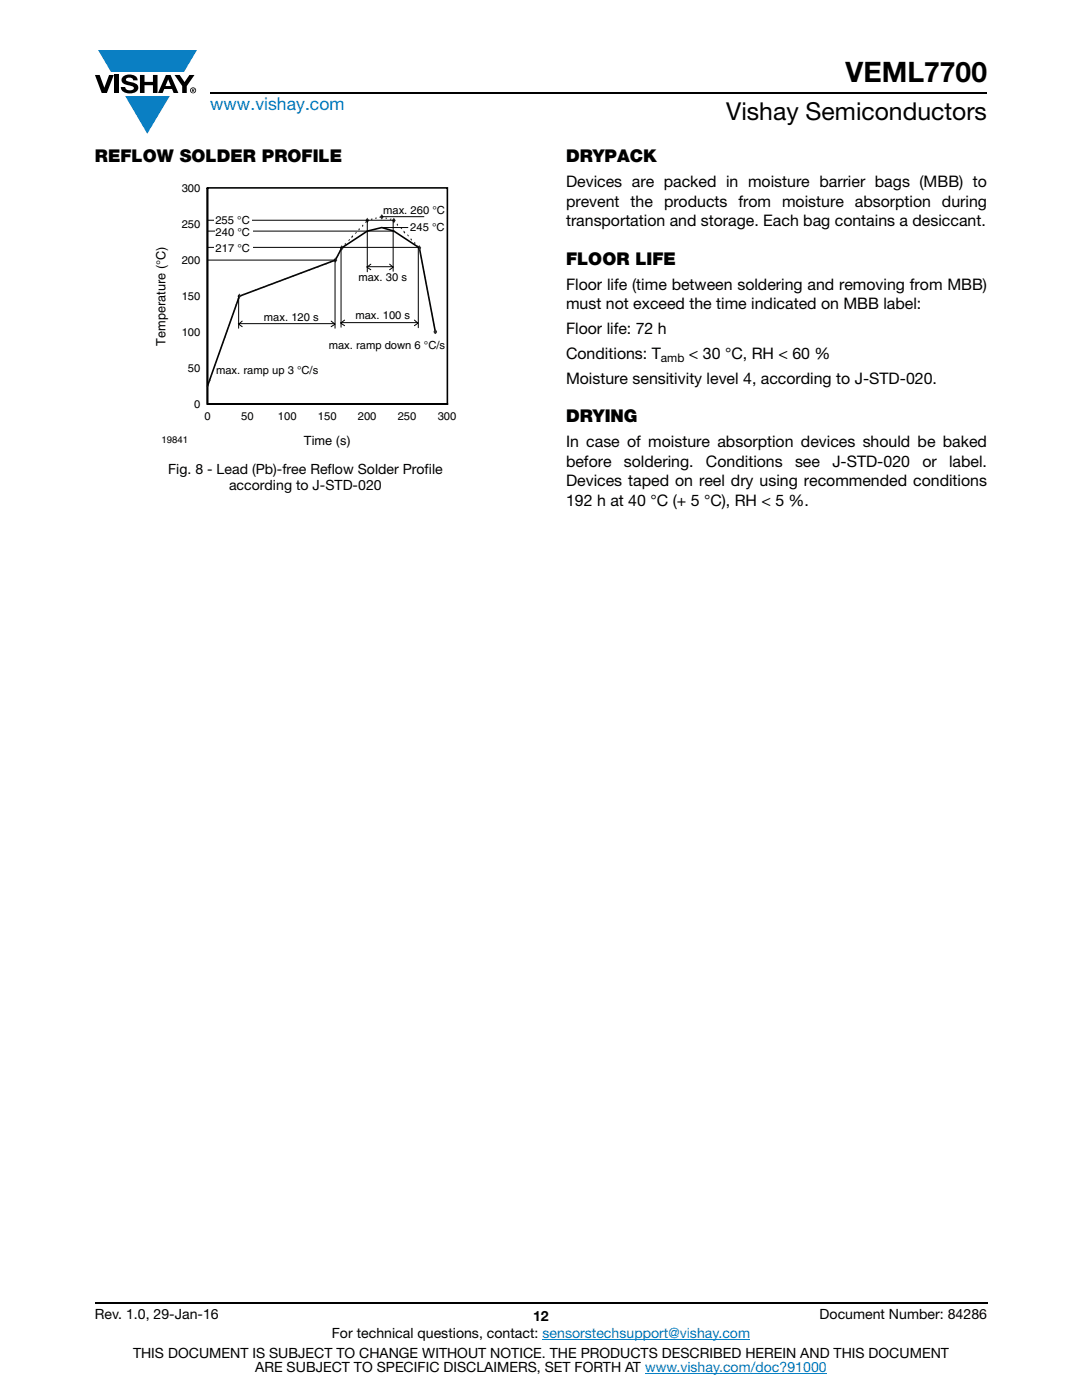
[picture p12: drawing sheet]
<svg xmlns="http://www.w3.org/2000/svg" width="216mm" height="279mm" viewBox="0 0 216 279" stroke-linecap="round" stroke-linejoin="round" font-family="sans-serif">
<g fill="#0a7fc3">
<path d="M19.6 10h19.7l-2.6 4.3h-1.1h-13.5z"/>
<path d="M25 19.2h8.9l-4.5 7.5z"/>
</g>
<g fill="#000">
<path d="M18.9 15h1l.9 2.5 1-2.5h.9l-1.4 3.6h-1zM22.9 15h.9v3.6h-.9zM24.6 15.3a2.1 2.1 0 0 1 2.8 .3l.1 .4h-.9a.79 .79 0 0 0-.7-.5 .79 .79 0 0 0-.8 .4l.3 .3 1 .2a1.08 1.08 0 0 1 1.2 1 1.08 1.08 0 0 1-1.1 1.2 1.73 1.73 0 0 1-2.4-1.2h.9a.96 .96 0 0 0 .8 .6 .96 .96 0 0 0 .9-.4 1.31 1.31 0 0 0-1.2-.6 1.03 1.03 0 0 1-1.1-.6 1.03 1.03 0 0 1 .2-1.1zM27.9 15h.9v1.3h1.7v-1.3h.9v3.6h-.9v-1.6h-1.7v1.6h-.9zM34.8 15h1.1l.9 1.4 1-1.4h1l-1.5 2.2v1.4h-.9v-1.4z"/>
<path d="M33.6 15.9l.5 1.3h-1.1zM33.1 15l-1.6 3.6h1l.3-.8h1.5l.3 .8h1l-1.6-3.6z"/>
<path d="M38.4 17.8h.2v.2h-.2zM38.3 17.7v.7h.1v-.3l.4 .3-.2-.3 .2-.2-.1-.2z"/>
<path d="M38.1 18a.46 .46 0 0 1 .9 0 .46 .46 0 0 1-.9 0zM37.9 18a.6 .6 0 0 0 1.2 0 .6 .6 0 0 0-1.2 0z"/>
</g>
<path d="M42 18.6h155M18.9 260h178.1" fill="none" stroke="#000" stroke-width=".36"/>
<path d="M108.2 267.3h41.5M128.7 274h36.3" fill="none" stroke="#007ec4" stroke-width=".2"/>
<path d="M30.8 36.4h60.3v53.1h-60.3z" fill="#fff"/>
<path d="M41.4 37.5h47.9v43.1h-47.9v-43.1v43.1h47.9M86.9 66.2l-3.2-16.7-5.1-3.4-2.4-.7-2.9 .7-5.1 3.4-1.3 2.4-19.1 7.2-6.4 18" fill="none" stroke="#000" stroke-width=".32"/>
<g fill="#052f17">
<path d="M41.5 76.9h.1l-.1 .4h-.2z" fill-rule="evenodd"/>
<path d="M41.8 75.9h.2l-.1 .3h-.2z" fill-rule="evenodd"/>
<path d="M42.2 74.7h.1l-.1 .3h-.1z" fill-rule="evenodd"/>
<path d="M43 72.5h.1l-.1 .4h-.2z" fill-rule="evenodd"/>
<path d="M43.7 70.4h.2l-.1 .3h-.2z" fill-rule="evenodd"/>
<path d="M44.1 69.3h.1l-.1 .4h-.2z" fill-rule="evenodd"/>
<path d="M44.5 68.1h.1l-.1 .4h-.1z" fill-rule="evenodd"/>
<path d="M44.9 67.1h.2l-.2 .3h-.2z" fill-rule="evenodd"/>
<path d="M45.2 66h.2l-.1 .3h-.2z" fill-rule="evenodd"/>
<path d="M45.6 64.9h.2l-.2 .4h-.1z" fill-rule="evenodd"/>
<path d="M46 63.8h.1l-.1 .4h-.1z" fill-rule="evenodd"/>
<path d="M46.3 62.8h.2l-.1 .3h-.1z" fill-rule="evenodd"/>
<path d="M46.8 61.7h.2l-.2 .3h-.2z" fill-rule="evenodd"/>
<path d="M47.1 60.5h.2l-.2 .4h-.1z" fill-rule="evenodd"/>
<path d="M47.5 59.4h.1l-.1 .4h-.1z" fill-rule="evenodd"/>
<path d="M47.6 59l.3-.1 .1 .2-.3 .1z" fill-rule="evenodd"/>
<path d="M48.5 58.7l.2-.1 .1 .2-.3 .1z" fill-rule="evenodd"/>
<path d="M50.1 58.1l.3-.1v.2l-.2 .1z" fill-rule="evenodd"/>
<path d="M50.9 57.8l.3-.1v.2l-.3 .1z" fill-rule="evenodd"/>
<path d="M51.7 57.5l.3-.1 .1 .2-.3 .1z" fill-rule="evenodd"/>
<path d="M52.6 57.2l.2-.1 .1 .2-.3 .1z" fill-rule="evenodd"/>
<path d="M53.3 56.9l.3-.1 .1 .2-.3 .1z" fill-rule="evenodd"/>
<path d="M54.2 56.6l.3-.1v.2l-.2 .1z" fill-rule="evenodd"/>
<path d="M55 56.3l.3-.1v.2l-.2 .1z" fill-rule="evenodd"/>
<path d="M55.8 56l.3-.1 .1 .2-.3 .1z" fill-rule="evenodd"/>
<path d="M56.7 55.7l.3-.1v.2l-.3 .1z" fill-rule="evenodd"/>
<path d="M57.4 55.4l.3-.1 .1 .2-.3 .1z" fill-rule="evenodd"/>
<path d="M58.3 55.1l.3-.1 .1 .2-.3 .1z" fill-rule="evenodd"/>
<path d="M59.1 54.7l.3-.1 .1 .2-.3 .2z" fill-rule="evenodd"/>
<path d="M59.9 54.4l.3-.1 .1 .2-.3 .1z" fill-rule="evenodd"/>
<path d="M60.8 54.1l.3-.1v.2l-.3 .1z" fill-rule="evenodd"/>
<path d="M61.5 53.8l.3-.1 .1 .2-.3 .1z" fill-rule="evenodd"/>
<path d="M62.4 53.5l.3-.1v.2l-.2 .1z" fill-rule="evenodd"/>
<path d="M63.2 53.2l.3-.1 .1 .2-.3 .1z" fill-rule="evenodd"/>
<path d="M64 52.9l.3-.1 .1 .2-.3 .1z" fill-rule="evenodd"/>
<path d="M64.9 52.6l.3-.1v.2l-.3 .1z" fill-rule="evenodd"/>
<path d="M65.7 52.3l.2-.1 .1 .2-.2 .1z" fill-rule="evenodd"/>
<path d="M66.5 52l.3-.1v.2l-.2 .1z" fill-rule="evenodd"/>
<path d="M67 51.8h.2l-.1 .3h-.2z" fill-rule="evenodd"/>
<path d="M67.5 50.7h.1l-.1 .4h-.2z" fill-rule="evenodd"/>
<path d="M67.9 49.7h.2l-.2 .4h-.1z" fill-rule="evenodd"/>
<path d="M68.1 49.4l.2-.2v.3l-.2 .2z" fill-rule="evenodd"/>
<path d="M68.8 48.7l.2-.2v.3l-.2 .2z" fill-rule="evenodd"/>
<path d="M69.7 47.7h.2l-.2 .4h-.2z" fill-rule="evenodd"/>
<path d="M70.4 46.9l.1 .3-.3 .3-.1-.3z" fill-rule="evenodd"/>
<path d="M71 46.3h.2l-.2 .3h-.2z" fill-rule="evenodd"/>
<path d="M71.5 45.7l.2-.2 .1 .3-.2 .2z" fill-rule="evenodd"/>
<path d="M72.2 45l.2-.2 .1 .3-.2 .2z" fill-rule="evenodd"/>
<path d="M72.9 44.3l.2-.2 .1 .2-.3 .2z" fill-rule="evenodd"/>
<path d="M73.1 43.9l.3-.1 .1 .2-.3 .1z" fill-rule="evenodd"/>
<path d="M74 43.7l.3-.1v.2l-.2 .1z" fill-rule="evenodd"/>
<path d="M74.8 43.5l.3-.1 .1 .2-.3 .1z" fill-rule="evenodd"/>
<path d="M75.7 43.3l.3-.1v.2l-.2 .1z" fill-rule="evenodd"/>
<path d="M76.1 43.2l.3 .1-.1 .2-.3-.1z" fill-rule="evenodd"/>
<path d="M77 43.4l.2 .1v.2l-.3-.1z" fill-rule="evenodd"/>
<path d="M77.8 43.7l.3-.1v.2l-.3 .1z" fill-rule="evenodd"/>
<path d="M78.5 43.9l.2 .2v.3l-.3-.2z" fill-rule="evenodd"/>
<path d="M79.2 44.6l.2 .2v.3l-.2-.2z" fill-rule="evenodd"/>
<path d="M79.9 45.4h.2l.2 .3h-.2z" fill-rule="evenodd"/>
<path d="M80.6 46l.3 .3-.1 .3-.3-.3z" fill-rule="evenodd"/>
<path d="M81.2 46.8h.2l.2 .3h-.2z" fill-rule="evenodd"/>
<path d="M82 47.5l.2 .2-.1 .4-.2-.3z" fill-rule="evenodd"/>
<path d="M82.7 48.3l.2 .2-.1 .3-.2-.2z" fill-rule="evenodd"/>
<path d="M83.3 49l.3 .2-.1 .2-.2-.2z" fill-rule="evenodd"/>
<path d="M83.6 49.4h.1l.1 .4h-.1z" fill-rule="evenodd"/>
<path d="M83.8 50.6h.2v.4h-.1z" fill-rule="evenodd"/>
<path d="M84 51.7h.2v.4h-.1z" fill-rule="evenodd"/>
<path d="M84.2 52.9h.2l.1 .4h-.2z" fill-rule="evenodd"/>
<path d="M84.5 54.1h.2v.3h-.1z" fill-rule="evenodd"/>
<path d="M84.7 55.3h.2l.1 .4h-.2z" fill-rule="evenodd"/>
<path d="M85 56.5h.1l.1 .4h-.2z" fill-rule="evenodd"/>
<path d="M85.2 57.7h.1l.1 .3h-.2z" fill-rule="evenodd"/>
<path d="M85.4 58.8h.1l.1 .4h-.2z" fill-rule="evenodd"/>
<path d="M85.6 60h.1l.1 .4h-.1z" fill-rule="evenodd"/>
<path d="M85.8 61.2h.1l.1 .3h-.1z" fill-rule="evenodd"/>
<path d="M86.1 62.4h.1l.1 .4h-.1z" fill-rule="evenodd"/>
<path d="M86.3 63.6h.1l.1 .4h-.1z" fill-rule="evenodd"/>
<path d="M86.5 64.7h.1l.1 .4h-.1z" fill-rule="evenodd"/>
<path d="M86.7 65.9h.2v.4h-.1z" fill-rule="evenodd"/>
</g>
<path d="M47.8 58.8l.2 .3-.2 .3-.3-.3z" fill="#2b2e30"/>
<path d="M48 59.1l-.2-.3-.2 .3 .2 .3" fill="none" stroke="#2b2e30" stroke-width=".27"/>
<path d="M66.9 51.6l.2 .3-.2 .3-.2-.3z" fill-rule="evenodd" fill="#2b2e30"/>
<path d="M66.9 51.6l.2 .3-.2 .3-.2-.3z" fill="none" stroke="#2b2e30" stroke-width=".27"/>
<path d="M68.2 49.2l.2 .3-.2 .3-.2-.3z" fill-rule="evenodd" fill="#2b2e30"/>
<path d="M68.2 49.2l.2 .3-.2 .3-.2-.3z" fill="none" stroke="#2b2e30" stroke-width=".27"/>
<path d="M73.3 43.7l.2 .3-.2 .3-.2-.3z" fill-rule="evenodd" fill="#2b2e30"/>
<path d="M73.3 43.7l.2 .3-.2 .3-.2-.3z" fill="none" stroke="#2b2e30" stroke-width=".27"/>
<path d="M76.2 43l.2 .3-.2 .3-.2-.3z" fill-rule="evenodd" fill="#2b2e30"/>
<path d="M76.2 43l.2 .3-.2 .3-.2-.3z" fill="none" stroke="#2b2e30" stroke-width=".27"/>
<path d="M78.6 43.7l.2 .3-.2 .3-.2-.3z" fill-rule="evenodd" fill="#2b2e30"/>
<path d="M78.6 43.7l.2 .3-.2 .3-.2-.3z" fill="none" stroke="#2b2e30" stroke-width=".27"/>
<path d="M83.7 49.2l.2 .3-.2 .3-.2-.3z" fill-rule="evenodd" fill="#2b2e30"/>
<path d="M83.7 49.2l.2 .3-.2 .3-.2-.3z" fill="none" stroke="#2b2e30" stroke-width=".27"/>
<path d="M86.9 65.9l.2 .3-.2 .3-.3-.3z" fill-rule="evenodd" fill="#2b2e30"/>
<path d="M86.9 65.9l.2 .3-.2 .3-.3-.3z" fill="none" stroke="#2b2e30" stroke-width=".32"/>
<path d="M41.5 51.9h25.4M41.5 46.1h37.2M76.2 45.4h5.2" fill="none" stroke="#000" stroke-width=".2"/>
<path d="M42.8 45.4h7.6v1.6h-7.6z" fill="#fff"/>
<path d="M41.5 49.4h42.1M47.6 59v6.5M66.9 51.8v13.7M68.1 49.5v15.8M83.5 49.4v16M47.6 64.6h19.2M48.3 64.1l-.7 .6 .7 .5M66.1 64.1l.8 .6-.8 .5M68 64.4h15.4M68.8 63.9l-.8 .6 .8 .5M82.7 63.9l.7 .6-.7 .5" fill="none" stroke="#000" stroke-width=".2"/>
<path d="M42.8 48.5h7.7v1.6h-7.7z" fill="#fff"/>
<path d="M41.5 44h37.2M73.2 53.2h5.2M73.3 44v10.2M74 52.7l-.8 .6 .8 .5M76.2 43.2h8.4M77.7 52.7l.7 .6-.7 .5M78.4 44.1v10" fill="none" stroke="#000" stroke-width=".2"/>
<path d="M42.8 43.1h7.6v1.6h-7.6z" fill="#fff"/>
<text font-size="5.6" x="168.7" y="16.4">VEML7700</text>
<text font-size="4.9" x="144.9" y="24">Vishay Semiconductors</text>
<text font-size="3.5" fill="#007ec4" x="42" y="21.9">www.vishay.com</text>
<g font-size="3.5">
<text x="18.9" y="32.3">REFLOW SOLDER PROFILE</text>
<text x="112.9" y="32.3">DRYPACK</text>
<text x="112.9" y="52.8">FLOOR LIFE</text>
<text x="112.9" y="84.2">DRYING</text>
</g>
<g font-size="3.2">
<text x="112.9" y="37.4">Devices are packed in moisture barrier bags (MBB) to</text>
<text x="112.9" y="41.3">prevent the products from moisture absorption during</text>
<text x="112.9" y="45.2">transportation and storage. Each bag contains a desiccant.</text>
<text x="112.9" y="57.9">Floor life (time between soldering and removing from MBB)</text>
<text x="112.9" y="61.7">must not exceed the time indicated on MBB label:</text>
<text x="112.9" y="66.7">Floor life: 72 h</text>
<text x="112.9" y="71.6">Conditions: T</text>
<text x="137.5" y="71.6">&lt; 30 °C, RH &lt; 60 %</text>
<text x="112.9" y="76.6">Moisture sensitivity level 4, according to J-STD-020.</text>
<text x="112.9" y="89.3">In case of moisture absorption devices should be baked</text>
<text x="112.9" y="93.2">before</text>
<text x="124.5" y="93.2">soldering.</text>
<text x="140.9" y="93.2">Conditions</text>
<text x="158.6" y="93.2">see</text>
<text x="166.1" y="93.2">J-STD-020</text>
<text x="184" y="93.2">or</text>
<text x="189.4" y="93.2">label.</text>
<text x="112.9" y="97">Devices taped on reel dry using recommended conditions</text>
<text x="112.9" y="100.9">192 h at 40 °C (+ 5 °C), RH &lt; 5 %.</text>
</g>
<g font-size="2.8">
<text x="33.5" y="94.6">Fig. 8 - Lead (Pb)-free Reflow Solder Profile</text>
<text x="45.7" y="97.7">according to J-STD-020</text>
<text x="18.9" y="263.3">Rev. 1.0, 29-Jan-16</text>
<text x="106.4" y="263.6">12</text>
<text x="163.6" y="263.3">Document Number: 84286</text>
<text x="66.2" y="267.1">For technical questions, contact: sensorstechsupport@vishay.com</text>
<text x="26.5" y="271">THIS DOCUMENT IS SUBJECT TO CHANGE WITHOUT NOTICE. THE PRODUCTS DESCRIBED HEREIN AND THIS DOCUMENT</text>
<text x="50.9" y="273.8">ARE SUBJECT TO SPECIFIC DISCLAIMERS, SET FORTH AT www.vishay.com/doc?91000</text>
</g>
<text font-size="2.6" x="33" y="69" transform="rotate(-90 33 69)">Temperature (°C)</text>
<text font-size="2.5" x="60.6" y="88.9">Time (s)</text>
<text font-size="2.4" x="131.9" y="72.2">amb</text>
<g font-size="2.2">
<text x="36.3" y="38.3">300</text>
<text x="36.3" y="45.5">250</text>
<text x="43" y="44.7">255 °C</text>
<text x="43" y="47.1">240 °C</text>
<text x="76.5" y="42.8">max. 260 °C</text>
<text x="81.9" y="46.1">245 °C</text>
<text x="36.3" y="52.7">200</text>
<text x="43" y="50.2">217 °C</text>
<text x="36.3" y="59.9">150</text>
<text x="71.5" y="56.2">max. 30 s</text>
<text x="52.7" y="64">max. 120 s</text>
<text x="70.9" y="63.7">max. 100 s</text>
<text x="36.3" y="67.1">100</text>
<text x="65.6" y="69.7">max. ramp down 6 °C/s</text>
<text x="37.5" y="74.3">50</text>
<text x="43.1" y="74.7">max. ramp up 3 °C/s</text>
<text x="38.7" y="81.4">0</text>
<text x="40.8" y="83.9">0</text>
<text x="48.1" y="83.9">50</text>
<text x="55.5" y="83.9">100</text>
<text x="63.4" y="83.9">150</text>
<text x="71.4" y="83.9">200</text>
<text x="79.4" y="83.9">250</text>
<text x="87.3" y="83.9">300</text>
</g>
<text font-size="1.9" x="32.2" y="88.3">19841</text>
</svg>
